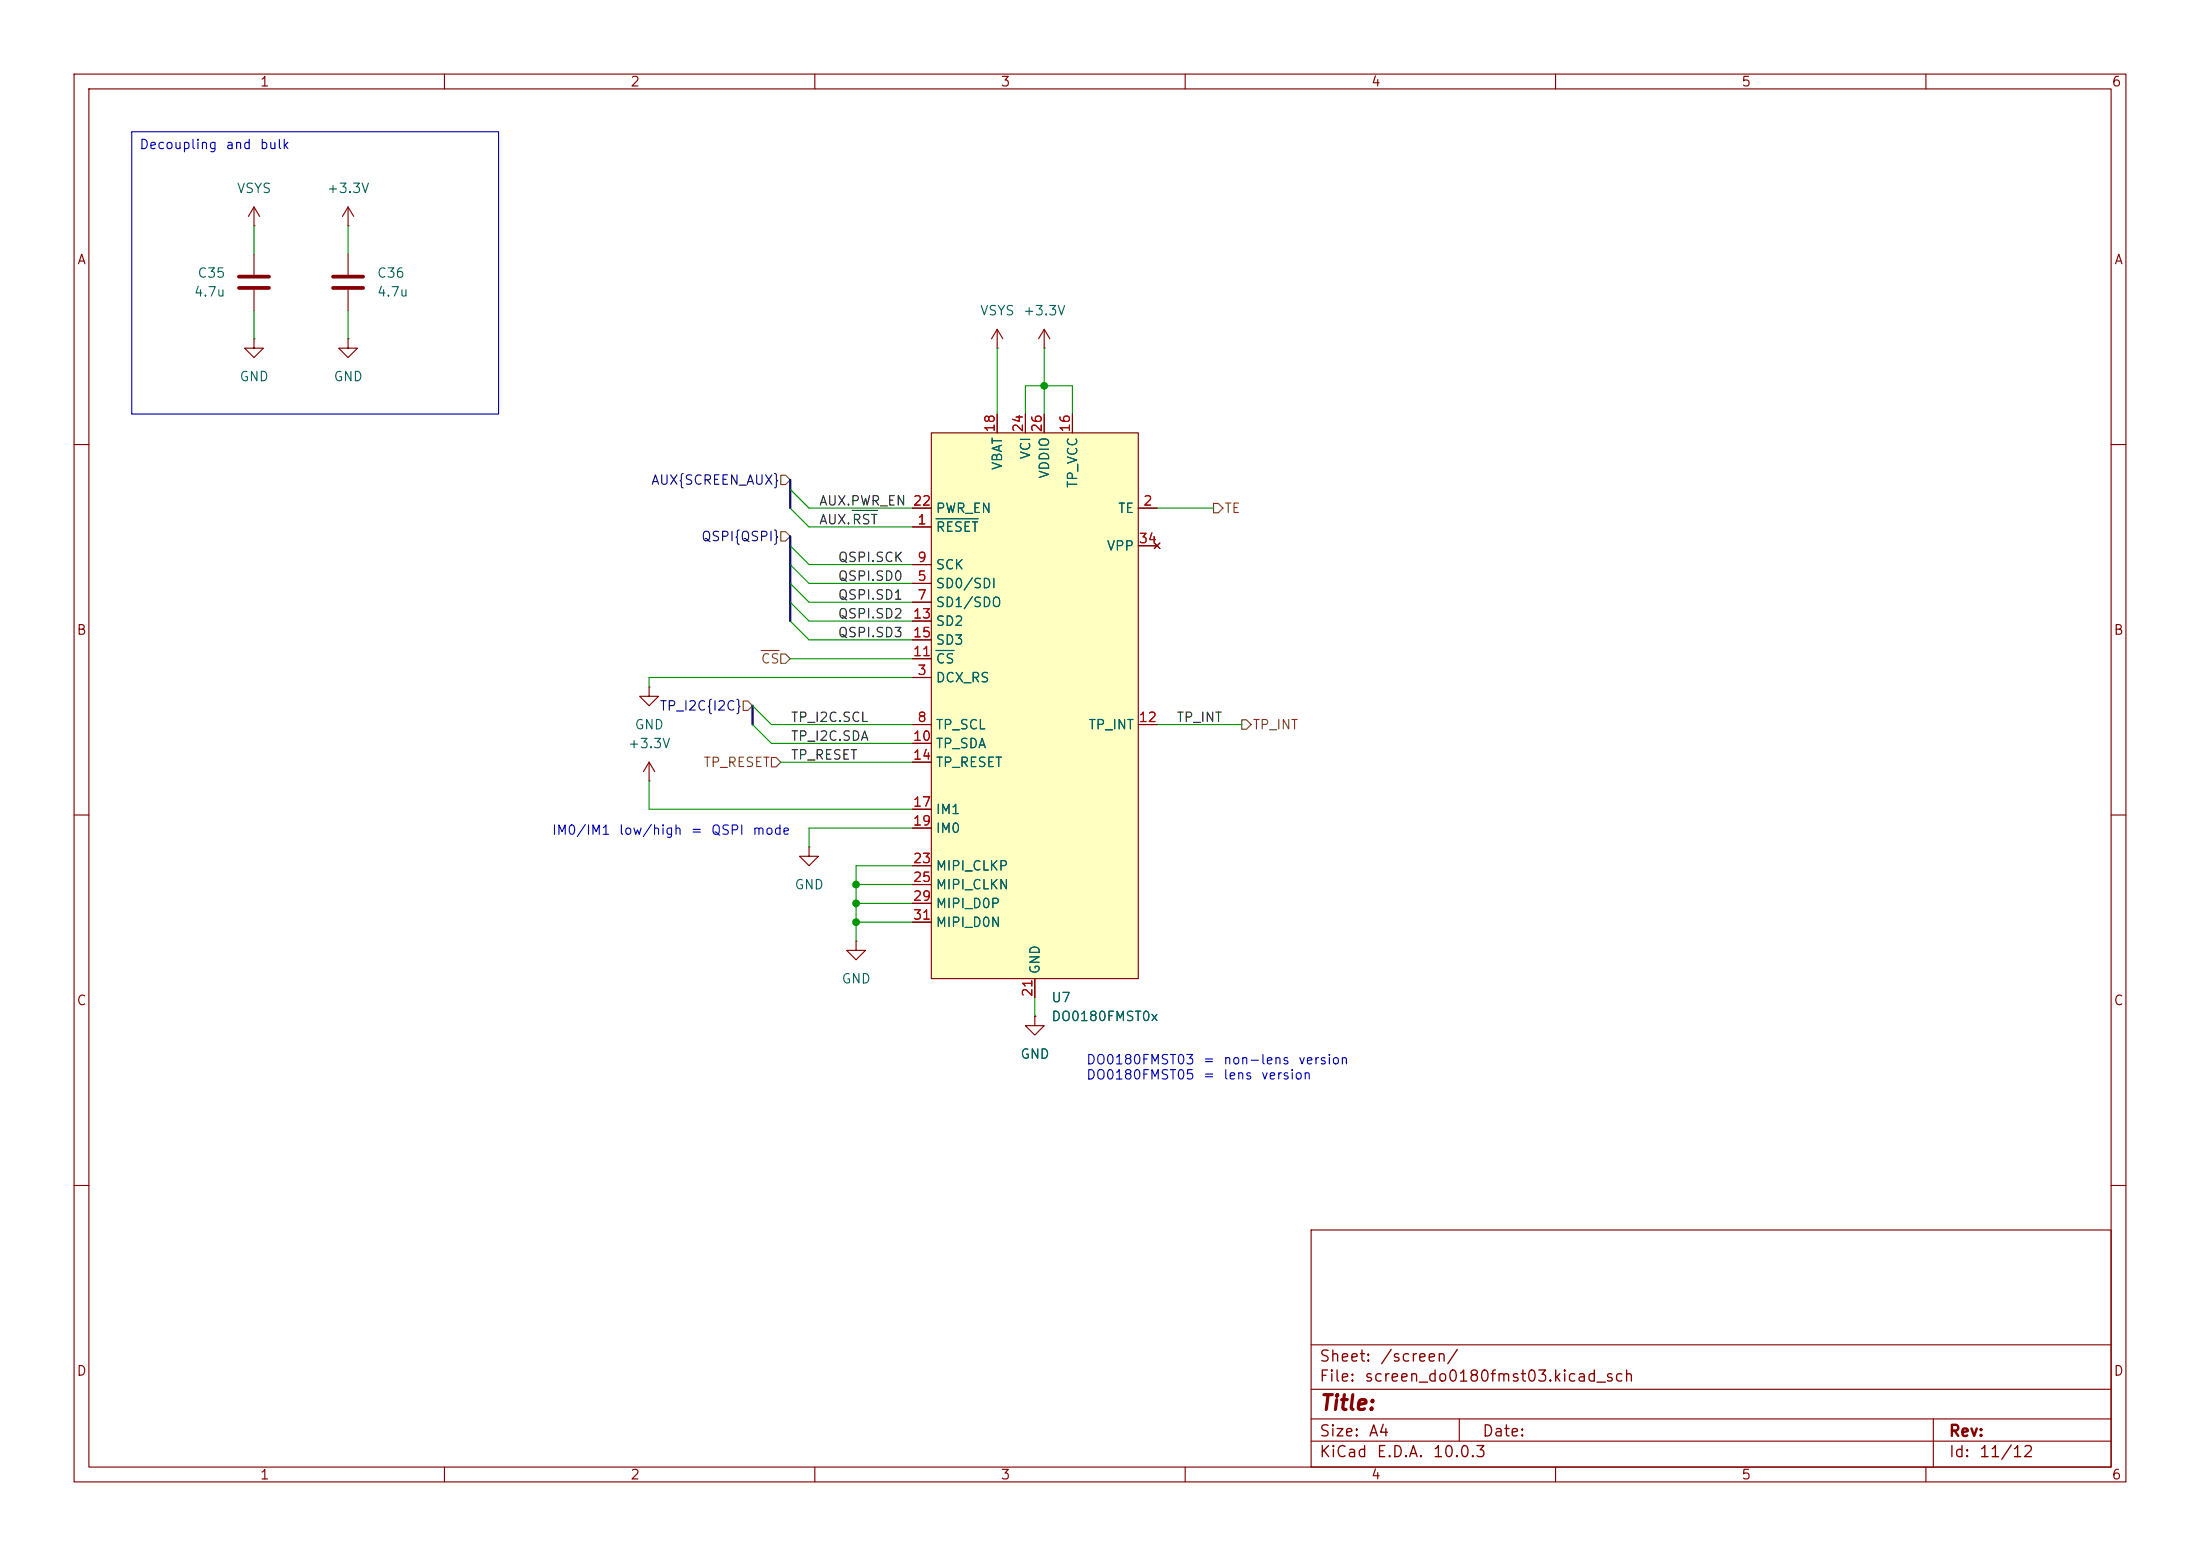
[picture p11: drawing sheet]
<svg xmlns="http://www.w3.org/2000/svg" width="297mm" height="210mm" viewBox="0 0 297 210" stroke-linecap="round" stroke-linejoin="round" font-family="sans-serif">
<g fill="none" stroke="#840000" stroke-width=".15">
<path d="M10 10h277v190h-277zM12 12h273v186h-273zM60 10v2M110 10v2M160 10v2M210 10v2M260 10v2M10 60h2M285 60h2M10 110h2M109.2 114.3v1.3h1.3l-1.3 1.2-1.3-1.2h1.3M109.2 114.3h.1"/>
<path d="M285 110h2M10 160h2M177 166h108v32h-108zM285 160h2M60 198v2M110 198v2M160 198v2M177 194.5h108M177 191.5h108M177 187.5h108M177 181.5h108M197 191.5v3"/>
<path d="M210 198v2M260 198v2M261 191.5v6.5"/>
</g>
<path d="M125.7 58.4h28v73.7h-28z" fill="#ffffc2"/>
<g fill="none" stroke="#840000" stroke-width=".15">
<path d="M34.3 30.5h.1M34.3 27.9l-.8 1.3M34.3 27.9l.8 1.3M34.3 27.9v2.6M34.3 34.3v2.8M34.3 39.1v2.8M47 30.5h.1M47 27.9l-.8 1.3M47 27.9l.8 1.3M47 27.9v2.6M47 34.3v2.8M47 39.1v2.8"/>
<path d="M34.3 45.7v1.3h1.3l-1.3 1.3-1.3-1.3h1.3M34.3 45.7h.1M47 45.7v1.3h1.3l-1.3 1.3-1.3-1.3h1.3M47 45.7h.1M125.7 58.4h28v73.7h-28zM134.6 47h.1M134.6 44.5v2.5M134.6 55.9v2.5M134.6 44.5l-.7 1.2M134.6 44.5l.8 1.2M138.4 55.9v2.5M141 47h.1"/>
<path d="M141 44.5v2.5M141 55.9v2.5M141 44.5l-.8 1.2M141 44.5l.7 1.2M144.8 55.9v2.5M123.2 71.1h2.5M123.2 68.6h2.5M123.2 78.7h2.5M123.2 76.2h2.5M153.7 68.6h2.5M153.7 73.7h2.5M155.8 73.3l.8 .7"/>
<path d="M156.6 73.3l-.8 .7M87.6 92.7v1.3h1.3l-1.3 1.3-1.2-1.3h1.2M87.6 92.7h.1M123.2 91.4h2.5M123.2 81.3h2.5M123.2 97.8h2.5M123.2 88.9h2.5M123.2 83.8h2.5M123.2 86.4h2.5M153.7 97.8h2.5M87.6 105.4h.1M87.6 102.9l-.7 1.2"/>
<path d="M87.6 102.9l.8 1.2M87.6 102.9v2.5M123.2 100.3h2.5M123.2 102.9h2.5M123.2 109.2h2.5M123.2 111.8h2.5M123.2 116.8h2.5M123.2 119.4h2.5M115.6 127v1.3h1.2l-1.2 1.2-1.3-1.2h1.3M115.6 127h.1M123.2 121.9h2.5M123.2 124.5h2.5"/>
<path d="M139.7 137.2v1.2h1.3l-1.3 1.3-1.3-1.3h1.3M139.7 137.2h.1M139.7 132.1v2.5"/>
</g>
<path d="M126.4 70h5.7M126.4 87.8h2.4" fill="none" stroke="#006464" stroke-width=".15"/>
<path d="M32.3 38.9h4M32.3 37.3h4M45 38.9h4M45 37.3h4" fill="none" stroke="#840000" stroke-width=".51"/>
<path d="M105.4 64.1h.6l.7 .7-.7 .6h-.6zM105.4 71.8h.6l.7 .6-.7 .6h-.6zM163.8 67.9h.7l.6 .7-.6 .6h-.7zM100.3 94.6h.7l.6 .7-.6 .6h-.7zM102.8 87.8h2.4M105.4 88.3h.6l.7 .6-.7 .6h-.6zM167.6 97.2h.7l.6 .6-.6 .6h-.7zM104.1 102.2h.7l.6 .7-.6 .6h-.7z" fill="none" stroke="#725600" stroke-width=".15"/>
<path d="M115.1 68.9h3.3" fill="none" stroke="#0f0f0f" stroke-width=".15"/>
<path d="M106.7 64.8v3.8M106.7 72.4v11.4M101.6 95.3v2.5" fill="none" stroke="#000084" stroke-width=".3"/>
<g fill="none" stroke="#009600" stroke-width=".15">
<path d="M34.3 30.5v3.8M47 30.5v3.8M34.3 41.9v3.8M47 41.9v3.8M134.6 47v8.9M138.4 55.9v-3.8h6.4v3.8M141 47v8.9M106.7 66l2.5 2.6h14M106.7 68.6l2.5 2.5h14M106.7 73.7l2.5 2.5h14M106.7 78.7l2.5 2.6h14M106.7 76.2l2.5 2.5h14"/>
<path d="M156.2 68.6h7.6M101.6 97.8l2.5 2.5h19.1M101.6 95.3l2.5 2.5h19.1M106.7 83.8l2.5 2.6h14M106.7 88.9h16.5M106.7 81.3l2.5 2.5h14M123.2 91.4h-35.6v1.3M156.2 97.8h11.4M87.6 105.4v3.8h35.6M105.4 102.9h17.8M115.6 119.4h7.6M123.2 111.8h-14v2.5"/>
<path d="M123.2 116.8h-7.6v10.2M115.6 121.9h7.6M115.6 124.5h7.6M139.7 134.6v2.6"/>
</g>
<path d="M17.8 17.8h49.5v38.1h-49.5z" fill="none" stroke="#0000c2" stroke-width=".15"/>
<g fill="#009600" stroke="#009600" stroke-width=".14">
<circle cx="115.6" cy="121.9" r=".46"/>
<circle cx="115.6" cy="119.4" r=".46"/>
<circle cx="141" cy="52.1" r=".46"/>
<circle cx="115.6" cy="124.5" r=".46"/>
</g>
<text font-size="2" fill="#840000" x="178" y="190.8">Title:</text>
<g font-size="1.5" fill="#840000">
<text x="178" y="184.2">Sheet:</text>
<text x="186.2" y="184.2">/screen/</text>
<text x="178" y="186.9">File:</text>
<text x="184.1" y="186.9">screen_do0180fmst03.kicad_sch</text>
<text x="178" y="197.1">KiCad</text>
<text x="178" y="194.3">Size:</text>
<text x="184.7" y="194.3">A4</text>
<text x="185.7" y="197.1">E.D.A.</text>
<text x="193.3" y="197.1">10.0.3</text>
<text x="200" y="194.3">Date:</text>
<text x="263" y="194.3">Rev:</text>
<text x="263" y="197.1">Id:</text>
<text x="267.1" y="197.1">11/12</text>
</g>
<g font-size="1.3" fill="#840000">
<text x="35" y="12">1</text>
<text x="85" y="12">2</text>
<text x="135" y="12">3</text>
<text x="185" y="12">4</text>
<text x="235" y="12">5</text>
<text x="285" y="12">6</text>
<text x="10.3" y="36">A</text>
<text x="285.3" y="36">A</text>
<text x="10.3" y="86">B</text>
<text x="285.3" y="86">B</text>
<text x="10.3" y="136">C</text>
<text x="285.3" y="136">C</text>
<text x="10.3" y="186">D</text>
<text x="285.3" y="186">D</text>
<text x="35" y="200">1</text>
<text x="85" y="200">2</text>
<text x="135" y="200">3</text>
<text x="185" y="200">4</text>
<text x="235" y="200">5</text>
<text x="285" y="200">6</text>
</g>
<g font-size="1.3" fill="#0000c2">
<text x="18.7" y="20.4">Decoupling</text>
<text x="30.4" y="20.4">and</text>
<text x="35" y="20.4">bulk</text>
<text x="74.4" y="113">IM0/IM1</text>
<text x="83.5" y="113">low/high</text>
<text x="93.2" y="113">=</text>
<text x="95.9" y="113">QSPI</text>
<text x="101.5" y="113">mode</text>
<text x="146.6" y="144">DO0180FMST03</text>
<text x="162.3" y="144">=</text>
<text x="165" y="144">non-lens</text>
<text x="175.2" y="144">version</text>
<text x="146.6" y="146">DO0180FMST05</text>
<text x="162.3" y="146">=</text>
<text x="165" y="146">lens</text>
<text x="170.1" y="146">version</text>
</g>
<g font-size="1.3" fill="#006464">
<text x="31.9" y="26.4">VSYS</text>
<text x="44" y="26.4">+3.3V</text>
<text x="26.1" y="40.3">4.7u</text>
<text x="26.6" y="37.8">C35</text>
<text x="50.8" y="37.8">C36</text>
<text x="50.8" y="40.3">4.7u</text>
<text x="132.2" y="42.9">VSYS</text>
<text x="138" y="42.9">+3.3V</text>
<text x="32.3" y="51.8">GND</text>
<text x="45" y="51.8">GND</text>
<text x="135.6" y="63.5" transform="rotate(-90 135.6 63.5)">VBAT</text>
<text x="139.4" y="62.1" transform="rotate(-90 139.4 62.1)">VCI</text>
<text x="141.9" y="64.7" transform="rotate(-90 141.9 64.7)">VDDIO</text>
<text x="145.8" y="66" transform="rotate(-90 145.8 66)">TP_VCC</text>
<text x="126.2" y="69.6">PWR_EN</text>
<text x="150.8" y="69.6">TE</text>
<text x="126.2" y="72.1">RESET</text>
<text x="126.2" y="77.2">SCK</text>
<text x="149.3" y="74.6">VPP</text>
<text x="126.2" y="79.7">SD0/SDI</text>
<text x="126.2" y="82.3">SD1/SDO</text>
<text x="126.2" y="89.9">CS</text>
<text x="126.2" y="84.8">SD2</text>
<text x="126.2" y="87.3">SD3</text>
<text x="126.2" y="92.4">DCX_RS</text>
<text x="84.7" y="101.3">+3.3V</text>
<text x="85.6" y="98.8">GND</text>
<text x="126.2" y="98.8">TP_SCL</text>
<text x="126.2" y="101.3">TP_SDA</text>
<text x="146.9" y="98.8">TP_INT</text>
<text x="126.2" y="103.8">TP_RESET</text>
<text x="126.2" y="110.2">IM1</text>
<text x="126.2" y="112.7">IM0</text>
<text x="126.2" y="117.8">MIPI_CLKP</text>
<text x="107.2" y="120.4">GND</text>
<text x="126.2" y="120.4">MIPI_CLKN</text>
<text x="126.2" y="122.9">MIPI_D0P</text>
<text x="126.2" y="125.4">MIPI_D0N</text>
<text x="140.7" y="131.6" transform="rotate(-90 140.7 131.6)">GND</text>
<text x="113.5" y="133.1">GND</text>
<text x="141.9" y="135.6">U7</text>
<text x="137.7" y="143.2">GND</text>
<text x="141.9" y="138.1">DO0180FMST0x</text>
</g>
<g font-size="1.3" fill="#a90000">
<text x="134.6" y="58.5" transform="rotate(-90 134.6 58.5)">18</text>
<text x="138.4" y="58.5" transform="rotate(-90 138.4 58.5)">24</text>
<text x="140.9" y="58.5" transform="rotate(-90 140.9 58.5)">26</text>
<text x="144.8" y="58.5" transform="rotate(-90 144.8 58.5)">16</text>
<text x="123.1" y="68.6">22</text>
<text x="123.8" y="71.1">1</text>
<text x="154.2" y="68.6">2</text>
<text x="123.8" y="76.2">9</text>
<text x="153.6" y="73.6">34</text>
<text x="123.1" y="83.8">13</text>
<text x="123.8" y="78.7">5</text>
<text x="123.8" y="81.3">7</text>
<text x="123.1" y="88.9">11</text>
<text x="123.1" y="86.3">15</text>
<text x="123.8" y="91.4">3</text>
<text x="123.1" y="100.3">10</text>
<text x="123.8" y="97.8">8</text>
<text x="153.6" y="97.8">12</text>
<text x="123.1" y="102.8">14</text>
<text x="123.1" y="109.2">17</text>
<text x="123.1" y="111.7">19</text>
<text x="123.1" y="116.8">23</text>
<text x="123.1" y="119.4">25</text>
<text x="123.1" y="121.9">29</text>
<text x="123.1" y="124.4">31</text>
<text x="139.7" y="134.7" transform="rotate(-90 139.7 134.7)">21</text>
</g>
<g font-size="1.3" fill="#000084">
<text x="87.8" y="65.7">AUX{SCREEN_AUX}</text>
<text x="94.6" y="73.4">QSPI{QSPI}</text>
<text x="89" y="96.2">TP_I2C{I2C}</text>
</g>
<g font-size="1.3" fill="#0f0f0f">
<text x="110.5" y="71.1">AUX.RST</text>
<text x="110.5" y="68.5">AUX.PWR_EN 22</text>
<text x="113" y="76.2">QSPI.SCK</text>
<text x="113" y="81.2">QSPI.SD1</text>
<text x="113" y="83.8">QSPI.SD2</text>
<text x="113" y="78.7">QSPI.SD0</text>
<text x="113" y="86.3">QSPI.SD3</text>
<text x="106.7" y="100.3">TP_I2C.SDA</text>
<text x="106.7" y="97.8">TP_I2C.SCL</text>
<text x="158.7" y="97.8">TP_INT</text>
<text x="106.7" y="102.8">TP_RESET</text>
</g>
<g font-size="1.3" fill="#725600">
<text x="165.2" y="69.6">TE</text>
<text x="102.6" y="89.9">CS</text>
<text x="169" y="98.8">TP_INT</text>
<text x="94.9" y="103.8">TP_RESET</text>
</g>
</svg>
